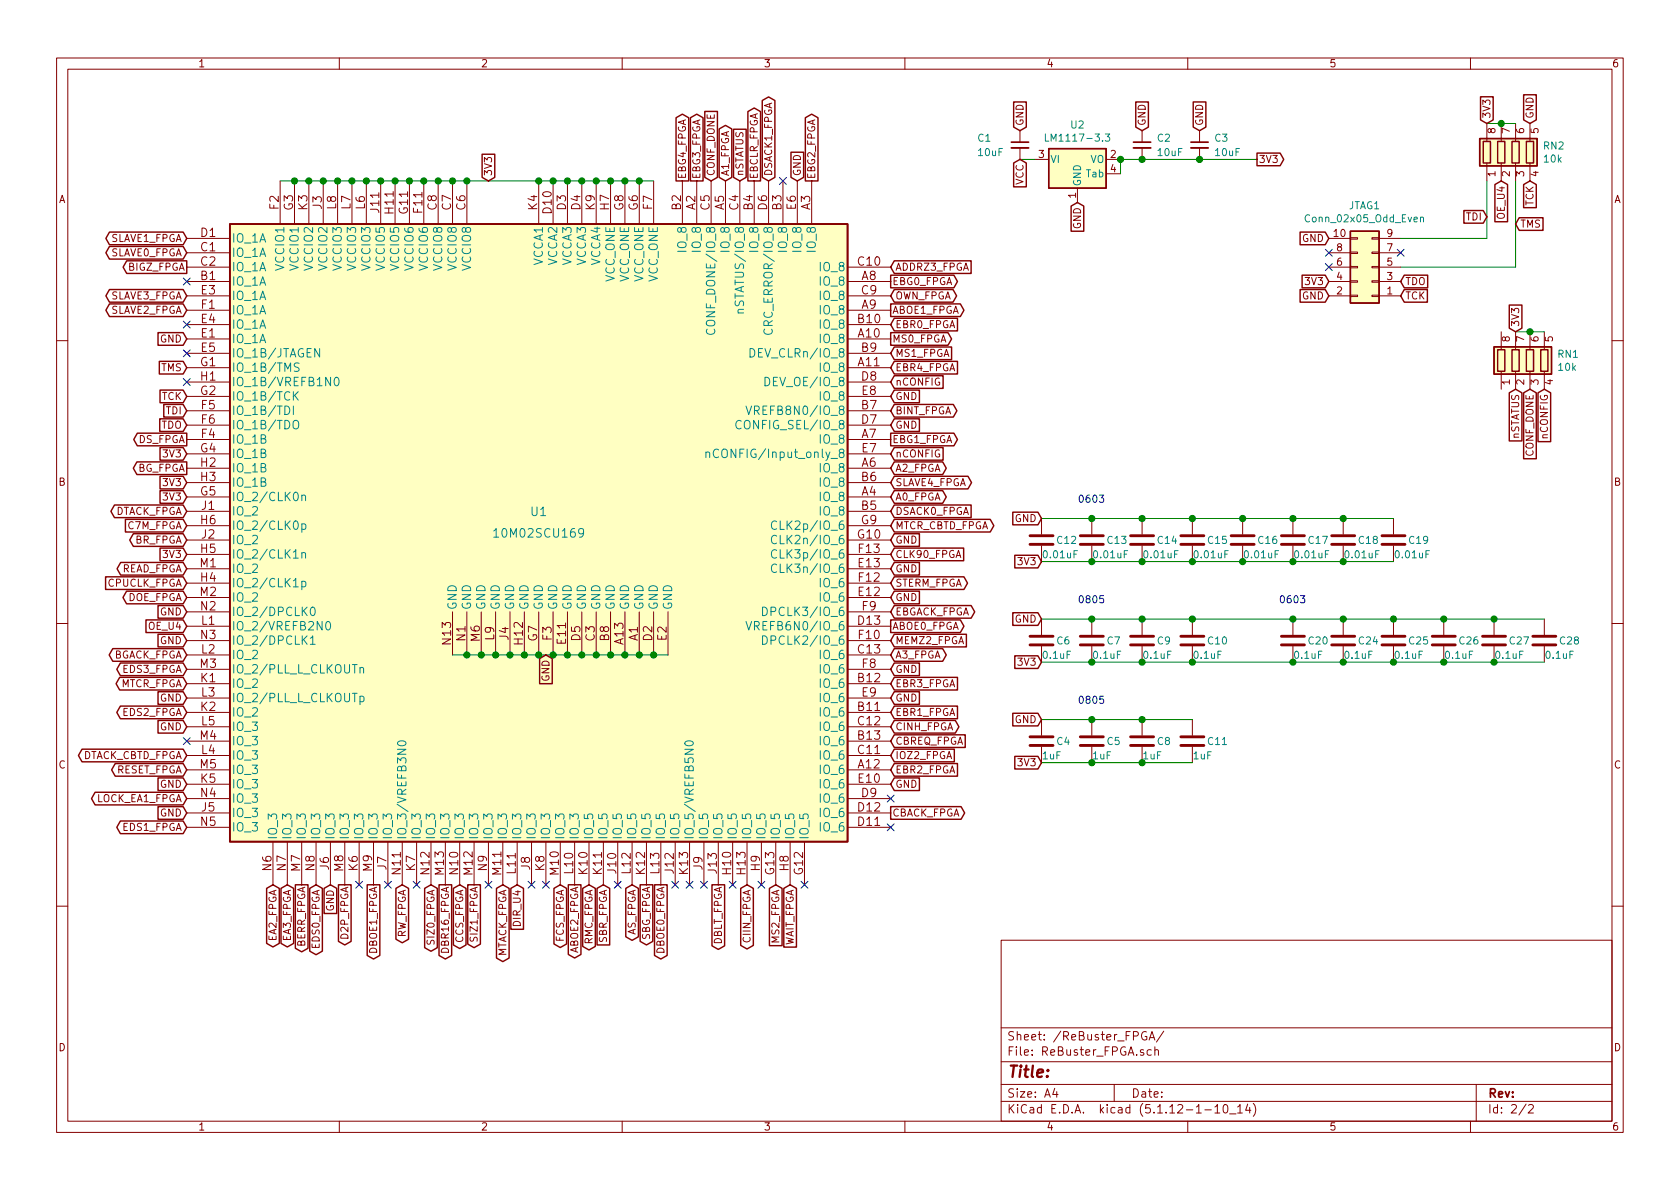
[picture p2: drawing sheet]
EESchema Schematic File Version 4
EELAYER 30 0
EELAYER END
$Descr A4 11693 8268
encoding utf-8
Sheet 2 2
Title ""
Date ""
Rev ""
Comp ""
Comment1 ""
Comment2 ""
Comment3 ""
Comment4 ""
$EndDescr
Text GLabel 3800 4550 3    50   Input ~ 0
GND
Text GLabel 3400 1250 1    50   Input ~ 0
3V3
Text GLabel 6200 4750 2    50   Input ~ 0
EBR3_FPGA
Text GLabel 6200 2550 2    50   Input ~ 0
EBR4_FPGA
Text GLabel 6200 2350 2    50   Output ~ 0
MS0_FPGA
Text GLabel 6200 2150 2    50   Output ~ 0
ABOE1_FPGA
Text GLabel 6200 1950 2    50   Output ~ 0
EBG0_FPGA
Text GLabel 6200 3050 2    50   Output ~ 0
EBG1_FPGA
Text GLabel 1300 5750 0    50   BiDi ~ 0
EDS1_FPGA
Text GLabel 3900 6150 3    50   BiDi ~ 0
FCS_FPGA
Text GLabel 5650 1250 1    50   Output ~ 0
EBG2_FPGA
Text GLabel 4850 1250 1    50   Output ~ 0
EBG3_FPGA
Text GLabel 4750 1250 1    50   Output ~ 0
EBG4_FPGA
Text GLabel 1300 1850 0    50   Output ~ 0
BIGZ_FPGA
Text GLabel 1300 1750 0    50   BiDi ~ 0
SLAVE0_FPGA
Text GLabel 1300 1650 0    50   BiDi ~ 0
SLAVE1_FPGA
Text GLabel 1300 2150 0    50   BiDi ~ 0
SLAVE2_FPGA
Text GLabel 3100 6150 3    50   Output ~ 0
DBR16_FPGA
Text GLabel 5500 6150 3    50   Input ~ 0
WAIT_FPGA
Text GLabel 1300 4150 0    50   BiDi ~ 0
DOE_FPGA
Text GLabel 1300 3550 0    50   BiDi ~ 0
DTACK_FPGA
Text GLabel 3500 6150 3    50   BiDi ~ 0
MTACK_FPGA
Text GLabel 5200 6150 3    50   BiDi ~ 0
CIIN_FPGA
Text GLabel 4200 6150 3    50   Input ~ 0
SBR_FPGA
Text GLabel 4100 6150 3    50   BiDi ~ 0
RMC_FPGA
Text GLabel 3200 6150 3    50   BiDi ~ 0
CCS_FPGA
Text GLabel 6200 3250 2    50   BiDi ~ 0
A2_FPGA
Text GLabel 5050 1250 1    50   BiDi ~ 0
A1_FPGA
Text GLabel 4500 6150 3    50   Output ~ 0
SBG_FPGA
Text GLabel 2800 6150 3    50   BiDi ~ 0
RW_FPGA
Text GLabel 3000 6150 3    50   BiDi ~ 0
SIZ0_FPGA
Text GLabel 6200 4050 2    50   BiDi ~ 0
STERM_FPGA
Text GLabel 5350 1250 1    50   BiDi ~ 0
DSACK1_FPGA
Text GLabel 6200 3550 2    50   Input ~ 0
DSACK0_FPGA
Text GLabel 1300 3050 0    50   Output ~ 0
DS_FPGA
Text GLabel 4400 6150 3    50   BiDi ~ 0
AS_FPGA
Text GLabel 1300 2050 0    50   BiDi ~ 0
SLAVE3_FPGA
Text GLabel 5250 1250 1    50   Output ~ 0
EBCLR_FPGA
Text GLabel 2200 6150 3    50   BiDi ~ 0
EDS0_FPGA
Text GLabel 2000 6150 3    50   BiDi ~ 0
EA3_FPGA
Text GLabel 1900 6150 3    50   BiDi ~ 0
EA2_FPGA
Text GLabel 6200 4250 2    50   BiDi ~ 0
EBGACK_FPGA
Text GLabel 6200 2050 2    50   BiDi ~ 0
OWN_FPGA
Text GLabel 6200 2450 2    50   Input ~ 0
MS1_FPGA
Text GLabel 6200 1850 2    50   Input ~ 0
ADDRZ3_FPGA
Text GLabel 6200 4450 2    50   Input ~ 0
MEMZ2_FPGA
Text GLabel 6200 5250 2    50   Input ~ 0
IOZ2_FPGA
Text GLabel 6200 5650 2    50   Output ~ 0
CBACK_FPGA
Text GLabel 6200 3850 2    50   Input ~ 0
CLK90_FPGA
Text GLabel 6200 4350 2    50   Output ~ 0
ABOE0_FPGA
Text GLabel 5400 6150 3    50   Input ~ 0
MS2_FPGA
Text GLabel 1300 4750 0    50   BiDi ~ 0
MTCR_FPGA
Text GLabel 6200 5050 2    50   BiDi ~ 0
CINH_FPGA
Text GLabel 6200 4550 2    50   BiDi ~ 0
A3_FPGA
Text GLabel 6200 5150 2    50   Input ~ 0
CBREQ_FPGA
Text GLabel 3300 6150 3    50   Output ~ 0
SIZ1_FPGA
Text GLabel 4600 6150 3    50   Output ~ 0
DBOE0_FPGA
Text GLabel 1300 3950 0    50   BiDi ~ 0
READ_FPGA
Text GLabel 1300 4950 0    50   BiDi ~ 0
EDS2_FPGA
Text GLabel 1300 4650 0    50   BiDi ~ 0
EDS3_FPGA
Text GLabel 1300 5550 0    50   BiDi ~ 0
LOCK_EA1_FPGA
Text GLabel 4000 6150 3    50   Output ~ 0
ABOE2_FPGA
Text GLabel 2600 6150 3    50   Output ~ 0
DBOE1_FPGA
Text GLabel 2400 6150 3    50   Output ~ 0
D2P_FPGA
Text GLabel 5000 6150 3    50   Output ~ 0
DBLT_FPGA
Text GLabel 1300 5350 0    50   BiDi ~ 0
RESET_FPGA
Text GLabel 1300 4050 0    50   Input ~ 0
CPUCLK_FPGA
Text GLabel 1300 4550 0    50   BiDi ~ 0
BGACK_FPGA
Text GLabel 1300 3250 0    50   Output ~ 0
BG_FPGA
Text GLabel 1300 3750 0    50   BiDi ~ 0
BR_FPGA
$Comp
L ReBuster:LM1117-3.3 U2
U 1 1
P 7500 1100
F 0 "U2" H 7500 1342 50  0000 C CNN
F 1 "LM1117-3.3" H 7500 1251 50  0000 C CNN
F 2 "Package_TO_SOT_SMD:SOT-223" H 7500 1100 50  0001 C CNN
F 3 "http://www.ti.com/lit/ds/symlink/lm1117.pdf" H 7500 1100 50  0001 C CNN
	1    7500 1100
	1    0    0    -1  
$EndComp
Text GLabel 7500 1400 3    50   Input ~ 0
GND
Text GLabel 7100 1100 3    50   Input ~ 0
VCC
Text GLabel 8750 1100 2    50   Output ~ 0
3V3
$Comp
L Device:C_Small C1
U 1 1
P 7100 1000
F 0 "C1" H 6800 1050 50  0000 L CNN
F 1 "10uF" H 6800 950 50  0000 L CNN
F 2 "Capacitor_SMD:C_1206_3216Metric_Pad1.42x1.75mm_HandSolder" H 7100 1000 50  0001 C CNN
F 3 "~" H 7100 1000 50  0001 C CNN
	1    7100 1000
	1    0    0    -1  
$EndComp
Wire Wire Line
	7200 1100 7100 1100
Text GLabel 7100 900  1    50   Input ~ 0
GND
$Comp
L Device:C_Small C2
U 1 1
P 7950 1000
F 0 "C2" H 8050 1050 50  0000 L CNN
F 1 "10uF" H 8050 950 50  0000 L CNN
F 2 "Capacitor_SMD:C_1206_3216Metric_Pad1.42x1.75mm_HandSolder" H 7950 1000 50  0001 C CNN
F 3 "~" H 7950 1000 50  0001 C CNN
	1    7950 1000
	1    0    0    -1  
$EndComp
Text GLabel 7950 900  1    50   Input ~ 0
GND
Text GLabel 8350 900  1    50   Input ~ 0
GND
Wire Wire Line
	7800 1200 7800 1100
Wire Wire Line
	7800 1100 7950 1100
Connection ~ 7950 1100
Text GLabel 1300 2550 0    50   Input ~ 0
TMS
Text GLabel 1300 2750 0    50   Input ~ 0
TCK
Text GLabel 1300 2850 0    50   Input ~ 0
TDI
Text GLabel 1300 2950 0    50   Input ~ 0
TDO
$Comp
L Connector_Generic:Conn_02x05_Odd_Even JTAG1
U 1 1
P 9550 1850
F 0 "JTAG1" H 9600 1425 50  0000 C CNN
F 1 "Conn_02x05_Odd_Even" H 9600 1516 50  0000 C CNN
F 2 "Connector_PinHeader_2.00mm:PinHeader_2x05_P2.00mm_Vertical_SMD" H 9550 1850 50  0001 C CNN
F 3 "~" H 9550 1850 50  0001 C CNN
	1    9550 1850
	-1   0    0    1   
$EndComp
Text GLabel 9250 1650 0    50   Input ~ 0
GND
NoConn ~ 9250 1850
Text GLabel 9250 1950 0    50   Input ~ 0
3V3
Text GLabel 9250 2050 0    50   Input ~ 0
GND
Text GLabel 10350 1500 0    50   Input ~ 0
TDI
Text GLabel 10550 1550 2    50   Input ~ 0
TMS
Text GLabel 9750 1950 2    50   Input ~ 0
TDO
Text GLabel 10350 850  1    50   Input ~ 0
3V3
Wire Wire Line
	9750 1650 10350 1650
Text GLabel 7250 3600 0    50   Input ~ 0
GND
$Comp
L Device:C C?
U 1 1
P 9000 4450
AR Path="/60CC8EF6" Ref="C?"  Part="1" 
AR Path="/608A10F5/60CC8EF6" Ref="C20"  Part="1" 
F 0 "C20" H 9100 4450 50  0000 L CNN
F 1 "0.1uF" H 9000 4350 50  0000 L CNN
F 2 "Capacitor_SMD:C_0603_1608Metric_Pad1.05x0.95mm_HandSolder" H 9038 4300 50  0001 C CNN
F 3 "~" H 9000 4450 50  0001 C CNN
	1    9000 4450
	1    0    0    -1  
$EndComp
$Comp
L Device:C C?
U 1 1
P 9700 3750
AR Path="/60CC8EFC" Ref="C?"  Part="1" 
AR Path="/608A10F5/60CC8EFC" Ref="C19"  Part="1" 
F 0 "C19" H 9800 3750 50  0000 L CNN
F 1 "0.01uF" H 9700 3650 50  0000 L CNN
F 2 "Capacitor_SMD:C_0603_1608Metric_Pad1.05x0.95mm_HandSolder" H 9738 3600 50  0001 C CNN
F 3 "~" H 9700 3750 50  0001 C CNN
	1    9700 3750
	1    0    0    -1  
$EndComp
$Comp
L Device:C C?
U 1 1
P 9350 3750
AR Path="/60CC8F02" Ref="C?"  Part="1" 
AR Path="/608A10F5/60CC8F02" Ref="C18"  Part="1" 
F 0 "C18" H 9450 3750 50  0000 L CNN
F 1 "0.01uF" H 9350 3650 50  0000 L CNN
F 2 "Capacitor_SMD:C_0603_1608Metric" H 9388 3600 50  0001 C CNN
F 3 "~" H 9350 3750 50  0001 C CNN
	1    9350 3750
	1    0    0    -1  
$EndComp
Connection ~ 7600 3600
Wire Wire Line
	7600 3600 7950 3600
Connection ~ 7600 3900
Wire Wire Line
	7600 3900 7950 3900
$Comp
L Device:C C?
U 1 1
P 8300 4450
AR Path="/60CC8F0E" Ref="C?"  Part="1" 
AR Path="/608A10F5/60CC8F0E" Ref="C10"  Part="1" 
F 0 "C10" H 8400 4450 50  0000 L CNN
F 1 "0.1uF" H 8300 4350 50  0000 L CNN
F 2 "Capacitor_SMD:C_0805_2012Metric_Pad1.15x1.40mm_HandSolder" H 8338 4300 50  0001 C CNN
F 3 "~" H 8300 4450 50  0001 C CNN
	1    8300 4450
	1    0    0    -1  
$EndComp
Connection ~ 7950 3600
Connection ~ 7950 3900
Wire Wire Line
	7950 3600 8300 3600
Wire Wire Line
	7950 3900 8300 3900
Text GLabel 7250 4600 0    50   Input ~ 0
3V3
Text GLabel 6200 2650 2    50   Input ~ 0
nCONFIG
Text GLabel 5150 1250 1    50   Input ~ 0
nSTATUS
Text GLabel 4950 1250 1    50   Input ~ 0
CONF_DONE
Text GLabel 1300 3350 0    50   Input ~ 0
3V3
Text GLabel 1300 3650 0    50   Input ~ 0
C7M_FPGA
NoConn ~ 2500 6150
NoConn ~ 2700 6150
NoConn ~ 2900 6150
NoConn ~ 3700 6150
NoConn ~ 4300 6150
NoConn ~ 4700 6150
NoConn ~ 4900 6150
NoConn ~ 5100 6150
NoConn ~ 5300 6150
NoConn ~ 5600 6150
NoConn ~ 6200 5750
NoConn ~ 6200 5550
Connection ~ 8300 3600
Wire Wire Line
	9000 3900 9350 3900
$Comp
L Device:C C?
U 1 1
P 7600 4450
AR Path="/607ACE36" Ref="C?"  Part="1" 
AR Path="/608A10F5/607ACE36" Ref="C7"  Part="1" 
F 0 "C7" H 7700 4450 50  0000 L CNN
F 1 "0.1uF" H 7600 4350 50  0000 L CNN
F 2 "Capacitor_SMD:C_0805_2012Metric_Pad1.15x1.40mm_HandSolder" H 7638 4300 50  0001 C CNN
F 3 "~" H 7600 4450 50  0001 C CNN
	1    7600 4450
	1    0    0    -1  
$EndComp
Wire Wire Line
	9700 3900 9350 3900
Connection ~ 9350 3900
$Comp
L Device:R_Pack04 RN2
U 1 1
P 10550 1050
F 0 "RN2" H 10738 1096 50  0000 L CNN
F 1 "10k" H 10738 1005 50  0000 L CNN
F 2 "ReBuster:RESCAF80P320X160X60-8N" V 10825 1050 50  0001 C CNN
F 3 "~" H 10550 1050 50  0001 C CNN
	1    10550 1050
	1    0    0    -1  
$EndComp
$Comp
L Device:R_Pack04 RN1
U 1 1
P 10650 2500
F 0 "RN1" H 10838 2546 50  0000 L CNN
F 1 "10k" H 10838 2455 50  0000 L CNN
F 2 "ReBuster:RESCAF80P320X160X60-8N" V 10925 2500 50  0001 C CNN
F 3 "~" H 10650 2500 50  0001 C CNN
	1    10650 2500
	1    0    0    -1  
$EndComp
Text GLabel 10650 2700 3    50   Input ~ 0
CONF_DONE
Text GLabel 10550 2700 3    50   Input ~ 0
nSTATUS
Text GLabel 10750 2700 3    50   Input ~ 0
nCONFIG
Text GLabel 10550 2300 1    50   Input ~ 0
3V3
Wire Wire Line
	9750 1850 10550 1850
Wire Wire Line
	10350 1250 10350 1650
Text GLabel 10650 850  1    50   Input ~ 0
GND
Text GLabel 10650 1250 3    50   Input ~ 0
TCK
Text GLabel 9750 2050 2    50   Input ~ 0
TCK
$Comp
L Device:C C?
U 1 1
P 7250 3750
AR Path="/60636E2E" Ref="C?"  Part="1" 
AR Path="/608A10F5/60636E2E" Ref="C12"  Part="1" 
F 0 "C12" H 7350 3750 50  0000 L CNN
F 1 "0.01uF" H 7250 3650 50  0000 L CNN
F 2 "Capacitor_SMD:C_0603_1608Metric_Pad1.05x0.95mm_HandSolder" H 7288 3600 50  0001 C CNN
F 3 "~" H 7250 3750 50  0001 C CNN
	1    7250 3750
	1    0    0    -1  
$EndComp
$Comp
L Device:C C?
U 1 1
P 7600 3750
AR Path="/60637476" Ref="C?"  Part="1" 
AR Path="/608A10F5/60637476" Ref="C13"  Part="1" 
F 0 "C13" H 7700 3750 50  0000 L CNN
F 1 "0.01uF" H 7600 3650 50  0000 L CNN
F 2 "Capacitor_SMD:C_0603_1608Metric_Pad1.05x0.95mm_HandSolder" H 7638 3600 50  0001 C CNN
F 3 "~" H 7600 3750 50  0001 C CNN
	1    7600 3750
	1    0    0    -1  
$EndComp
$Comp
L Device:C C?
U 1 1
P 8300 3750
AR Path="/60637B30" Ref="C?"  Part="1" 
AR Path="/608A10F5/60637B30" Ref="C15"  Part="1" 
F 0 "C15" H 8400 3750 50  0000 L CNN
F 1 "0.01uF" H 8300 3650 50  0000 L CNN
F 2 "Capacitor_SMD:C_0603_1608Metric_Pad1.05x0.95mm_HandSolder" H 8338 3600 50  0001 C CNN
F 3 "~" H 8300 3750 50  0001 C CNN
	1    8300 3750
	1    0    0    -1  
$EndComp
$Comp
L Device:C C?
U 1 1
P 8650 3750
AR Path="/60638427" Ref="C?"  Part="1" 
AR Path="/608A10F5/60638427" Ref="C16"  Part="1" 
F 0 "C16" H 8750 3750 50  0000 L CNN
F 1 "0.01uF" H 8650 3650 50  0000 L CNN
F 2 "Capacitor_SMD:C_0603_1608Metric_Pad1.05x0.95mm_HandSolder" H 8688 3600 50  0001 C CNN
F 3 "~" H 8650 3750 50  0001 C CNN
	1    8650 3750
	1    0    0    -1  
$EndComp
Wire Wire Line
	7250 3900 7600 3900
Wire Wire Line
	7250 3600 7600 3600
Text GLabel 7250 4300 0    50   Input ~ 0
GND
Wire Wire Line
	7250 4300 7600 4300
Connection ~ 7600 4300
Wire Wire Line
	7600 4300 7950 4300
Wire Wire Line
	7250 4600 7600 4600
Connection ~ 7600 4600
Wire Wire Line
	7600 4600 7950 4600
Text GLabel 7250 3900 0    50   Input ~ 0
3V3
Text Notes 7500 3500 0    50   ~ 0
0603
Text Notes 7500 4200 0    50   ~ 0
0805
Wire Wire Line
	10350 850  10450 850 
$Comp
L Device:C C?
U 1 1
P 7950 4450
AR Path="/608291F3" Ref="C?"  Part="1" 
AR Path="/608A10F5/608291F3" Ref="C9"  Part="1" 
F 0 "C9" H 8050 4450 50  0000 L CNN
F 1 "0.1uF" H 7950 4350 50  0000 L CNN
F 2 "Capacitor_SMD:C_0805_2012Metric_Pad1.15x1.40mm_HandSolder" H 7988 4300 50  0001 C CNN
F 3 "~" H 7950 4450 50  0001 C CNN
	1    7950 4450
	1    0    0    -1  
$EndComp
Wire Wire Line
	7950 4300 8300 4300
Connection ~ 7950 4300
Wire Wire Line
	7950 4600 8300 4600
Connection ~ 7950 4600
$Comp
L Device:C C?
U 1 1
P 9000 3750
AR Path="/60898D1D" Ref="C?"  Part="1" 
AR Path="/608A10F5/60898D1D" Ref="C17"  Part="1" 
F 0 "C17" H 9100 3750 50  0000 L CNN
F 1 "0.01uF" H 9000 3650 50  0000 L CNN
F 2 "Capacitor_SMD:C_0603_1608Metric_Pad1.05x0.95mm_HandSolder" H 9038 3600 50  0001 C CNN
F 3 "~" H 9000 3750 50  0001 C CNN
	1    9000 3750
	1    0    0    -1  
$EndComp
Wire Wire Line
	9350 3600 9700 3600
Connection ~ 9350 3600
Wire Wire Line
	8300 3600 8650 3600
Connection ~ 8650 3600
Wire Wire Line
	8650 3600 9000 3600
$Comp
L Device:C C?
U 1 1
P 7950 3750
AR Path="/608A7236" Ref="C?"  Part="1" 
AR Path="/608A10F5/608A7236" Ref="C14"  Part="1" 
F 0 "C14" H 8050 3750 50  0000 L CNN
F 1 "0.01uF" H 7950 3650 50  0000 L CNN
F 2 "Capacitor_SMD:C_0603_1608Metric_Pad1.05x0.95mm_HandSolder" H 7988 3600 50  0001 C CNN
F 3 "~" H 7950 3750 50  0001 C CNN
	1    7950 3750
	1    0    0    -1  
$EndComp
Connection ~ 9000 3600
Wire Wire Line
	9000 3600 9350 3600
Wire Wire Line
	8300 3900 8650 3900
Connection ~ 8300 3900
Connection ~ 9000 3900
Connection ~ 8650 3900
Wire Wire Line
	8650 3900 9000 3900
$Comp
L Device:C C?
U 1 1
P 7600 5150
AR Path="/608425C5" Ref="C?"  Part="1" 
AR Path="/608A10F5/608425C5" Ref="C5"  Part="1" 
F 0 "C5" H 7700 5150 50  0000 L CNN
F 1 "1uF" H 7600 5050 50  0000 L CNN
F 2 "Capacitor_SMD:C_0805_2012Metric_Pad1.15x1.40mm_HandSolder" H 7638 5000 50  0001 C CNN
F 3 "~" H 7600 5150 50  0001 C CNN
	1    7600 5150
	1    0    0    -1  
$EndComp
$Comp
L Device:C C?
U 1 1
P 7950 5150
AR Path="/6084338C" Ref="C?"  Part="1" 
AR Path="/608A10F5/6084338C" Ref="C8"  Part="1" 
F 0 "C8" H 8050 5150 50  0000 L CNN
F 1 "1uF" H 7950 5050 50  0000 L CNN
F 2 "Capacitor_SMD:C_0805_2012Metric_Pad1.15x1.40mm_HandSolder" H 7988 5000 50  0001 C CNN
F 3 "~" H 7950 5150 50  0001 C CNN
	1    7950 5150
	1    0    0    -1  
$EndComp
$Comp
L Device:C C?
U 1 1
P 8300 5150
AR Path="/6084459F" Ref="C?"  Part="1" 
AR Path="/608A10F5/6084459F" Ref="C11"  Part="1" 
F 0 "C11" H 8400 5150 50  0000 L CNN
F 1 "1uF" H 8300 5050 50  0000 L CNN
F 2 "Capacitor_SMD:C_0805_2012Metric_Pad1.15x1.40mm_HandSolder" H 8338 5000 50  0001 C CNN
F 3 "~" H 8300 5150 50  0001 C CNN
	1    8300 5150
	1    0    0    -1  
$EndComp
$Comp
L Device:C C?
U 1 1
P 7250 5150
AR Path="/6085C631" Ref="C?"  Part="1" 
AR Path="/608A10F5/6085C631" Ref="C4"  Part="1" 
F 0 "C4" H 7350 5150 50  0000 L CNN
F 1 "1uF" H 7250 5050 50  0000 L CNN
F 2 "Capacitor_SMD:C_0805_2012Metric_Pad1.15x1.40mm_HandSolder" H 7288 5000 50  0001 C CNN
F 3 "~" H 7250 5150 50  0001 C CNN
	1    7250 5150
	1    0    0    -1  
$EndComp
$Comp
L Device:C_Small C3
U 1 1
P 8350 1000
F 0 "C3" H 8450 1050 50  0000 L CNN
F 1 "10uF" H 8450 950 50  0000 L CNN
F 2 "Capacitor_SMD:C_1206_3216Metric_Pad1.42x1.75mm_HandSolder" H 8350 1000 50  0001 C CNN
F 3 "~" H 8350 1000 50  0001 C CNN
	1    8350 1000
	1    0    0    -1  
$EndComp
Wire Wire Line
	7950 1100 8350 1100
Connection ~ 8350 1100
Wire Wire Line
	8350 1100 8750 1100
Wire Wire Line
	10550 2300 10650 2300
Text GLabel 6200 2750 2    50   Input ~ 0
GND
Text GLabel 6200 4850 2    50   Input ~ 0
GND
Text GLabel 6200 5450 2    50   Input ~ 0
GND
Text GLabel 6200 4650 2    50   Input ~ 0
GND
Text GLabel 5550 1250 1    50   Input ~ 0
GND
NoConn ~ 5450 1250
Text GLabel 1300 3150 0    50   Input ~ 0
3V3
Text GLabel 1300 3450 0    50   Input ~ 0
3V3
Text GLabel 2100 6150 3    50   Output ~ 0
BERR_FPGA
Text GLabel 6200 2250 2    50   Input ~ 0
EBR0_FPGA
Text GLabel 6200 4950 2    50   Input ~ 0
EBR1_FPGA
Text GLabel 6200 5350 2    50   Input ~ 0
EBR2_FPGA
Text GLabel 6200 2950 2    50   Input ~ 0
GND
Wire Wire Line
	10650 2300 10750 2300
Connection ~ 10650 2300
Text GLabel 6200 3150 2    50   Input ~ 0
nCONFIG
Text GLabel 1300 4250 0    50   Input ~ 0
GND
Text GLabel 1300 4450 0    50   Input ~ 0
GND
Text GLabel 6200 3750 2    50   Input ~ 0
GND
Text GLabel 6200 3950 2    50   Input ~ 0
GND
Text GLabel 6200 4150 2    50   Input ~ 0
GND
Text GLabel 1300 5650 0    50   Input ~ 0
GND
Text GLabel 2300 6150 3    50   Input ~ 0
GND
Wire Wire Line
	10450 850  10550 850 
Connection ~ 10450 850 
Wire Wire Line
	10550 1250 10550 1850
NoConn ~ 1300 2650
Text GLabel 1300 2350 0    50   Input ~ 0
GND
NoConn ~ 9750 1750
Text GLabel 1300 4850 0    50   Input ~ 0
GND
NoConn ~ 1300 2250
NoConn ~ 1300 2450
Text GLabel 6200 3450 2    50   BiDi ~ 0
A0_FPGA
Text GLabel 6200 2850 2    50   BiDi ~ 0
BINT_FPGA
Text GLabel 6200 3350 2    50   BiDi ~ 0
SLAVE4_FPGA
$Comp
L Device:C C?
U 1 1
P 7250 4450
AR Path="/60785965" Ref="C?"  Part="1" 
AR Path="/608A10F5/60785965" Ref="C6"  Part="1" 
F 0 "C6" H 7350 4450 50  0000 L CNN
F 1 "0.1uF" H 7250 4350 50  0000 L CNN
F 2 "Capacitor_SMD:C_0805_2012Metric_Pad1.15x1.40mm_HandSolder" H 7288 4300 50  0001 C CNN
F 3 "~" H 7250 4450 50  0001 C CNN
	1    7250 4450
	1    0    0    -1  
$EndComp
Text GLabel 7250 5300 0    50   Input ~ 0
3V3
Text GLabel 7250 5000 0    50   Input ~ 0
GND
Wire Wire Line
	7250 5000 7600 5000
Wire Wire Line
	7250 5300 7600 5300
Text Notes 7500 4900 0    50   ~ 0
0805
Wire Wire Line
	7600 5000 7950 5000
Connection ~ 7600 5000
Wire Wire Line
	7950 5000 8300 5000
Connection ~ 7950 5000
Wire Wire Line
	7600 5300 7950 5300
Connection ~ 7600 5300
Connection ~ 7950 5300
Wire Wire Line
	7950 5300 8300 5300
Text GLabel 1300 3850 0    50   Input ~ 0
3V3
Text GLabel 1300 5050 0    50   Input ~ 0
GND
Text GLabel 1300 5450 0    50   Input ~ 0
GND
NoConn ~ 1300 5150
NoConn ~ 3800 6150
$Comp
L ReBuster:10M02SCU169 U1
U 1 1
P 3750 3700
F 0 "U1" H 3750 3850 60  0000 C CNN
F 1 "10M02SCU169" H 3750 3700 60  0000 C CNN
F 2 "ReBuster:BGA-169_11.0x11.0mm_Layout13x13_P0.8mm_Ball0.5mm_Pad0.35mm_NSMD" H 3750 4050 60  0001 C CNN
F 3 "" H 5200 4900 60  0000 C CNN
	1    3750 3700
	1    0    0    -1  
$EndComp
Wire Wire Line
	3150 4550 3250 4550
Wire Wire Line
	1950 1250 2050 1250
Connection ~ 3250 4550
Wire Wire Line
	3250 4550 3350 4550
Connection ~ 3350 4550
Wire Wire Line
	3350 4550 3450 4550
Connection ~ 3450 4550
Wire Wire Line
	3450 4550 3550 4550
Connection ~ 3550 4550
Wire Wire Line
	3550 4550 3650 4550
Connection ~ 3650 4550
Wire Wire Line
	3650 4550 3750 4550
Connection ~ 3750 4550
Wire Wire Line
	3750 4550 3850 4550
Connection ~ 3850 4550
Wire Wire Line
	3850 4550 3950 4550
Connection ~ 3950 4550
Wire Wire Line
	3950 4550 4050 4550
Connection ~ 4050 4550
Wire Wire Line
	4050 4550 4150 4550
Connection ~ 4150 4550
Wire Wire Line
	4150 4550 4250 4550
Connection ~ 4250 4550
Wire Wire Line
	4250 4550 4350 4550
Connection ~ 4350 4550
Wire Wire Line
	4350 4550 4450 4550
Connection ~ 4450 4550
Wire Wire Line
	4450 4550 4550 4550
Connection ~ 4550 4550
Wire Wire Line
	4550 4550 4650 4550
Connection ~ 2050 1250
Wire Wire Line
	2050 1250 2150 1250
Connection ~ 2150 1250
Wire Wire Line
	2150 1250 2250 1250
Connection ~ 2250 1250
Wire Wire Line
	2250 1250 2350 1250
Connection ~ 2350 1250
Wire Wire Line
	2350 1250 2450 1250
Connection ~ 2450 1250
Wire Wire Line
	2450 1250 2550 1250
Connection ~ 2550 1250
Wire Wire Line
	2550 1250 2650 1250
Connection ~ 2650 1250
Wire Wire Line
	2650 1250 2750 1250
Connection ~ 2750 1250
Wire Wire Line
	2750 1250 2850 1250
Connection ~ 2850 1250
Wire Wire Line
	2850 1250 2950 1250
Connection ~ 2950 1250
Wire Wire Line
	2950 1250 3050 1250
Connection ~ 3050 1250
Wire Wire Line
	3050 1250 3150 1250
Connection ~ 3150 1250
Wire Wire Line
	3150 1250 3250 1250
Connection ~ 3250 1250
Wire Wire Line
	3250 1250 3750 1250
Connection ~ 3750 1250
Wire Wire Line
	3750 1250 3850 1250
Connection ~ 3850 1250
Wire Wire Line
	3850 1250 3950 1250
Connection ~ 3950 1250
Wire Wire Line
	3950 1250 4050 1250
Connection ~ 4050 1250
Wire Wire Line
	4050 1250 4150 1250
Connection ~ 4150 1250
Wire Wire Line
	4150 1250 4250 1250
Connection ~ 4250 1250
Wire Wire Line
	4250 1250 4350 1250
Connection ~ 4350 1250
Wire Wire Line
	4350 1250 4450 1250
Connection ~ 4450 1250
Wire Wire Line
	4450 1250 4550 1250
Text GLabel 3600 6150 3    50   Input ~ 0
DIR_U4
Text GLabel 10450 1250 3    50   Input ~ 0
OE_U4
NoConn ~ 9250 1750
Text GLabel 1300 4350 0    50   Input ~ 0
OE_U4
NoConn ~ 4800 6150
NoConn ~ 1300 1950
$Comp
L Device:C C?
U 1 1
P 10050 4450
AR Path="/69ED3EAA" Ref="C?"  Part="1" 
AR Path="/608A10F5/69ED3EAA" Ref="C26"  Part="1" 
F 0 "C26" H 10150 4450 50  0000 L CNN
F 1 "0.1uF" H 10050 4350 50  0000 L CNN
F 2 "Capacitor_SMD:C_0603_1608Metric_Pad1.08x0.95mm_HandSolder" H 10088 4300 50  0001 C CNN
F 3 "~" H 10050 4450 50  0001 C CNN
	1    10050 4450
	1    0    0    -1  
$EndComp
Text Notes 8900 4200 0    50   ~ 0
0603
Wire Wire Line
	9350 4300 9700 4300
Wire Wire Line
	10050 4600 9700 4600
$Comp
L Device:C C?
U 1 1
P 10400 4450
AR Path="/69EDC81C" Ref="C?"  Part="1" 
AR Path="/608A10F5/69EDC81C" Ref="C27"  Part="1" 
F 0 "C27" H 10500 4450 50  0000 L CNN
F 1 "0.1uF" H 10400 4350 50  0000 L CNN
F 2 "Capacitor_SMD:C_0603_1608Metric_Pad1.08x0.95mm_HandSolder" H 10438 4300 50  0001 C CNN
F 3 "~" H 10400 4450 50  0001 C CNN
	1    10400 4450
	1    0    0    -1  
$EndComp
Wire Wire Line
	10050 4300 10400 4300
Connection ~ 10050 4300
Wire Wire Line
	10050 4600 10400 4600
Connection ~ 10050 4600
$Comp
L Device:C C?
U 1 1
P 10750 4450
AR Path="/69EF6B6A" Ref="C?"  Part="1" 
AR Path="/608A10F5/69EF6B6A" Ref="C28"  Part="1" 
F 0 "C28" H 10850 4450 50  0000 L CNN
F 1 "0.1uF" H 10750 4350 50  0000 L CNN
F 2 "ReBuster:C_0603_1608Metric_Pad1.05x0.95mm_HandSolder_extended" H 10788 4300 50  0001 C CNN
F 3 "~" H 10750 4450 50  0001 C CNN
	1    10750 4450
	1    0    0    -1  
$EndComp
Wire Wire Line
	10400 4300 10750 4300
Connection ~ 10400 4300
Wire Wire Line
	10400 4600 10750 4600
Connection ~ 10400 4600
Text GLabel 6200 3650 2    50   BiDi ~ 0
MTCR_CBTD_FPGA
Text GLabel 1300 5250 0    50   BiDi ~ 0
DTACK_CBTD_FPGA
Connection ~ 7800 1100
$Comp
L Device:C C?
U 1 1
P 9700 4450
AR Path="/6A084E8F" Ref="C?"  Part="1" 
AR Path="/608A10F5/6A084E8F" Ref="C25"  Part="1" 
F 0 "C25" H 9800 4450 50  0000 L CNN
F 1 "0.1uF" H 9700 4350 50  0000 L CNN
F 2 "ReBuster:C_0603_1608Metric_Pad1.05x0.95mm_HandSolder_extended" H 9738 4300 50  0001 C CNN
F 3 "~" H 9700 4450 50  0001 C CNN
	1    9700 4450
	1    0    0    -1  
$EndComp
$Comp
L Device:C C?
U 1 1
P 9350 4450
AR Path="/6A084E95" Ref="C?"  Part="1" 
AR Path="/608A10F5/6A084E95" Ref="C24"  Part="1" 
F 0 "C24" H 9450 4450 50  0000 L CNN
F 1 "0.1uF" H 9350 4350 50  0000 L CNN
F 2 "ReBuster:C_0603_1608Metric_Pad1.05x0.95mm_HandSolder_extended" H 9388 4300 50  0001 C CNN
F 3 "~" H 9350 4450 50  0001 C CNN
	1    9350 4450
	1    0    0    -1  
$EndComp
Wire Wire Line
	9700 4600 9350 4600
Connection ~ 9700 4300
Wire Wire Line
	9700 4300 10050 4300
Connection ~ 9700 4600
Wire Wire Line
	8300 4300 9000 4300
Connection ~ 8300 4300
Connection ~ 9350 4300
Connection ~ 9000 4300
Wire Wire Line
	9000 4300 9350 4300
Wire Wire Line
	8300 4600 9000 4600
Connection ~ 8300 4600
Connection ~ 9350 4600
Connection ~ 9000 4600
Wire Wire Line
	9000 4600 9350 4600
NoConn ~ 3400 6150
$EndSCHEMATC
